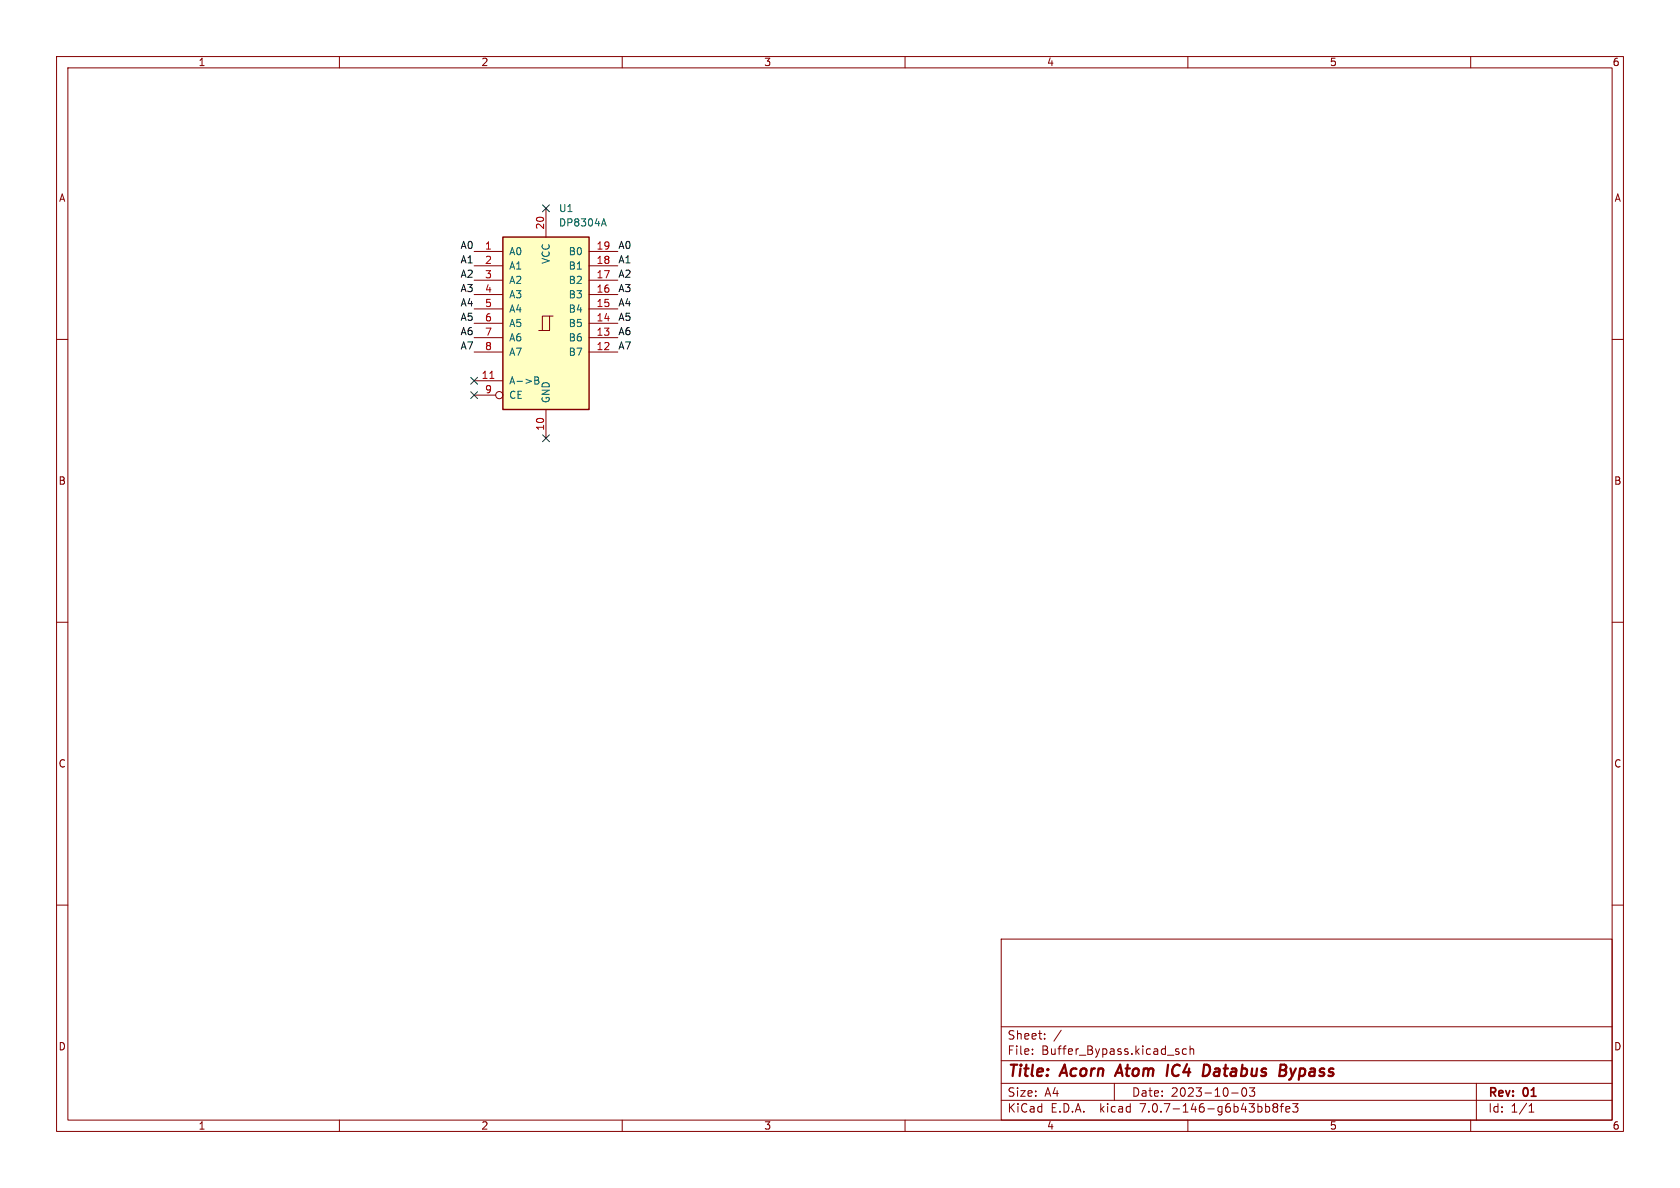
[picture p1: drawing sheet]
<svg xmlns="http://www.w3.org/2000/svg" width="297mm" height="210mm" viewBox="0 0 297 210" stroke-linecap="round" stroke-linejoin="round" font-family="sans-serif">
<g fill="none" stroke="#840000" stroke-width=".18">
<path d="M10 10h277v190h-277zM12 12h273v186h-273zM60 10v2M110 10v2M160 10v2M210 10v2M260 10v2M96.5 36.8v5.1M10 60h2M83.8 44.5h5.1M83.8 59.7h5.1M83.8 57.2h5.1"/>
<path d="M83.8 54.6h5.1M83.8 52.1h5.1M83.8 49.5h5.1M83.8 47h5.1M97.2 55.9h-1.3v2.5M97.8 55.9h-.6v2.5h-2M104.1 44.5h5.1M104.1 59.7h5.1M104.1 57.2h5.1M104.1 54.6h5.1M104.1 52.1h5.1M104.1 49.5h5.1"/>
<path d="M104.1 47h5.1M285 60h2M83.8 67.3h5.1M83.8 62.2h5.1M83.8 69.9h3.8M96.5 72.4v5.1M104.1 62.2h5.1M10 110h2M285 110h2M10 160h2M285 160h2M177 166h108v32h-108z"/>
<path d="M60 198v2M110 198v2M160 198v2M177 194.5h108M177 191.5h108M177 187.5h108M177 181.5h108M182.5 186.3v.1M182.5 185.5v.1M184.7 183.6v.1M184.7 182.8v.1M187.6 182.1l-1.3 2"/>
<path d="M197 191.5v3M208 185.9l.4 .1 .1 .2-.3 .2h-.2M208 185.4l.4 .1M209.7 185.5l-.4-.1-.3 .3v.4l.2 .2h.5M210 198v2M210.4 185.5l.2-.1 .4 .1v.9M210.4 184.9v1.5M217.7 193.2h1.2M219.7 192.4l.2-.1a.81 .81 0 0 1 .6 .6 .81 .81 0 0 1-.3 .8l-.2 .1a.81 .81 0 0 1-.3-1.4zM220.9 192.3h.9l-.5 .6 .4 .1v.7l-.2 .1h-.4l-.2-.1M224.2 195.6l.3 .3v.4l-.3 .3M225.3 195.7l-.3-.2 .3-.4 .4 .1 .2 .2-.3 .3"/>
<path d="M225.3 195.7l-.3 .3 .1 .5 .2 .1 .4-.1 .2-.2-.1-.4-.2-.2M225.3 195.7h.3M226.3 195.6h.6M226.9 195.1l-.4 .2v1.3M227.3 196.1l.7-.1v-.3l-.5-.1-.2 .2 .1 .7h.6M228.5 195.1h1l-.5 .6 .4 .1v.7l-.2 .1h-.5l-.2-.1M260 198v2M261 191.5v6.5M270.3 196.6h.9M270.3 195.5l.4-.4v1.5"/>
<circle cx="88.3" cy="69.8" r=".63"/>
</g>
<path d="M198 188.2l-.9 2M206.5 188.2l-.2 2M212.9 188.2h.5a1.08 1.08 0 0 1 .5 1.1 1.08 1.08 0 0 1-.8 .9M227.1 188.2a.49 .49 0 0 1 .3 .5 .49 .49 0 0 1-.4 .5l.2 .1a.54 .54 0 0 1-.1 .8M228.1 188.9l.3 1.3M228.4 190.2l-.2 .5-.3 .2M229.1 188.9l-.7 1.3" fill="none" stroke="#840000" stroke-width=".4"/>
<path d="M88.9 41.9h15.2v30.5h-15.2z" fill="#ffffc2" stroke="#ffffc2" stroke-width=".18"/>
<path d="M88.9 41.9h15.2v30.5h-15.2z" fill="none" stroke="#840000" stroke-width=".25"/>
<path d="M106.4 39.6h.6M106.7 38.7l.5 1.2M94.6 66.6h.4l.2 .3-.2 .3 .2 .1 .1 .3-.3 .3h-.4zM94.6 67.2h.4" fill="none" stroke="#006464" stroke-width=".18"/>
<path d="M86.6 66.9h.7" fill="none" stroke="#a90000" stroke-width=".18"/>
<path d="M95.9 36.2l1.2 1.2M97.1 36.2l-1.2 1.2M83.2 69.2l1.2 1.3M83.2 66.7l1.2 1.2M84.4 69.2l-1.2 1.3M84.4 66.7l-1.2 1.2M95.9 76.9l1.2 1.2M97.1 76.9l-1.2 1.2" fill="none" stroke="#000084" stroke-width=".18"/>
<g font-size="2.8" fill="#840000">
<text x="178" y="190.9">Title:</text>
<text x="187.7" y="190.9">Acorn</text>
<text x="198.3" y="190.9">Atom</text>
<text x="207.9" y="190.9">IC4</text>
<text x="215.1" y="190.9">Databus</text>
<text x="229.4" y="190.9">Bypass</text>
</g>
<g font-size="2.1" fill="#840000">
<text x="178" y="184">Sheet:</text>
<text x="178" y="186.7">File:</text>
<text x="184.1" y="186.7">Buffer_Bypass.kicad_sch</text>
<text x="178" y="196.9">KiCad</text>
<text x="178" y="194.1">Size:</text>
<text x="184.7" y="194.1">A4</text>
<text x="185.7" y="196.9">E.D.A.</text>
<text x="194.6" y="196.9">kicad</text>
<text x="200" y="194.1">Date:</text>
<text x="201.8" y="196.9">7.0.7-146-g6b43bb8fe3</text>
<text x="207" y="194.1">2023-10-03</text>
<text x="263" y="194.3">Rev:</text>
<text x="263" y="196.9">Id:</text>
<text x="267.1" y="196.9">1/1</text>
<text x="269.4" y="194.3">01</text>
</g>
<g font-size="1.8" fill="#840000">
<text x="35" y="11.9">1</text>
<text x="85" y="11.9">2</text>
<text x="135" y="11.9">3</text>
<text x="185" y="11.9">4</text>
<text x="235" y="11.9">5</text>
<text x="285" y="11.9">6</text>
<text x="10.3" y="35.9">A</text>
<text x="285.3" y="35.9">A</text>
<text x="10.3" y="85.9">B</text>
<text x="285.3" y="85.9">B</text>
<text x="10.3" y="135.9">C</text>
<text x="285.3" y="135.9">C</text>
<text x="10.3" y="185.9">D</text>
<text x="285.3" y="185.9">D</text>
<text x="35" y="199.9">1</text>
<text x="85" y="199.9">2</text>
<text x="135" y="199.9">3</text>
<text x="185" y="199.9">4</text>
<text x="235" y="199.9">5</text>
<text x="285" y="199.9">6</text>
</g>
<g font-size="1.8" fill="#a90000">
<text x="96.3" y="40.7" transform="rotate(-90 96.3 40.7)">20</text>
<text x="85.7" y="44.2">1</text>
<text x="85.7" y="46.7">2</text>
<text x="105.4" y="46.7">18</text>
<text x="105.4" y="44.2">19</text>
<text x="85.7" y="49.3">3</text>
<text x="85.7" y="51.8">4</text>
<text x="105.4" y="51.8">16</text>
<text x="105.4" y="49.3">17</text>
<text x="85.7" y="54.4">5</text>
<text x="85.7" y="56.9">6</text>
<text x="85.7" y="59.4">7</text>
<text x="105.4" y="59.4">13</text>
<text x="105.4" y="56.9">14</text>
<text x="105.4" y="54.4">15</text>
<text x="85.7" y="62">8</text>
<text x="105.4" y="62">12</text>
<text x="85" y="67.1">11</text>
<text x="85.7" y="69.6">9</text>
<text x="96.3" y="76.2" transform="rotate(-90 96.3 76.2)">10</text>
</g>
<g font-size="1.8" fill="#006464">
<text x="98.7" y="37.7">U1</text>
<text x="98.7" y="40.2">DP8304A</text>
<text x="89.9" y="45.3">A0</text>
<text x="89.9" y="47.9">A1</text>
<text x="97.4" y="46.8" transform="rotate(-90 97.4 46.8)">VCC</text>
<text x="100.4" y="47.9">B1</text>
<text x="100.4" y="45.3">B0</text>
<text x="89.9" y="50.4">A2</text>
<text x="89.9" y="52.9">A3</text>
<text x="100.4" y="52.9">B3</text>
<text x="100.4" y="50.4">B2</text>
<text x="89.9" y="55.5">A4</text>
<text x="89.9" y="58">A5</text>
<text x="100.4" y="58">B5</text>
<text x="100.4" y="55.5">B4</text>
<text x="89.9" y="60.6">A6</text>
<text x="89.9" y="63.1">A7</text>
<text x="100.4" y="63.1">B7</text>
<text x="100.4" y="60.6">B6</text>
<text x="89.9" y="68.2">A-&gt;B</text>
<text x="89.9" y="70.7">CE</text>
<text x="97.4" y="71.4" transform="rotate(-90 97.4 71.4)">GND</text>
</g>
<g font-size="1.8" fill="#0f0f0f">
<text x="81.3" y="46.6">A1</text>
<text x="81.3" y="44.1">A0</text>
<text x="109.2" y="44.1">A0</text>
<text x="109.2" y="46.6">A1</text>
<text x="81.3" y="49.2">A2</text>
<text x="81.3" y="51.7">A3</text>
<text x="109.2" y="49.2">A2</text>
<text x="109.2" y="51.7">A3</text>
<text x="81.3" y="59.3">A6</text>
<text x="81.3" y="56.8">A5</text>
<text x="81.3" y="54.3">A4</text>
<text x="109.2" y="56.8">A5</text>
<text x="109.2" y="54.3">A4</text>
<text x="109.2" y="59.3">A6</text>
<text x="81.3" y="61.9">A7</text>
<text x="109.2" y="61.9">A7</text>
</g>
</svg>
